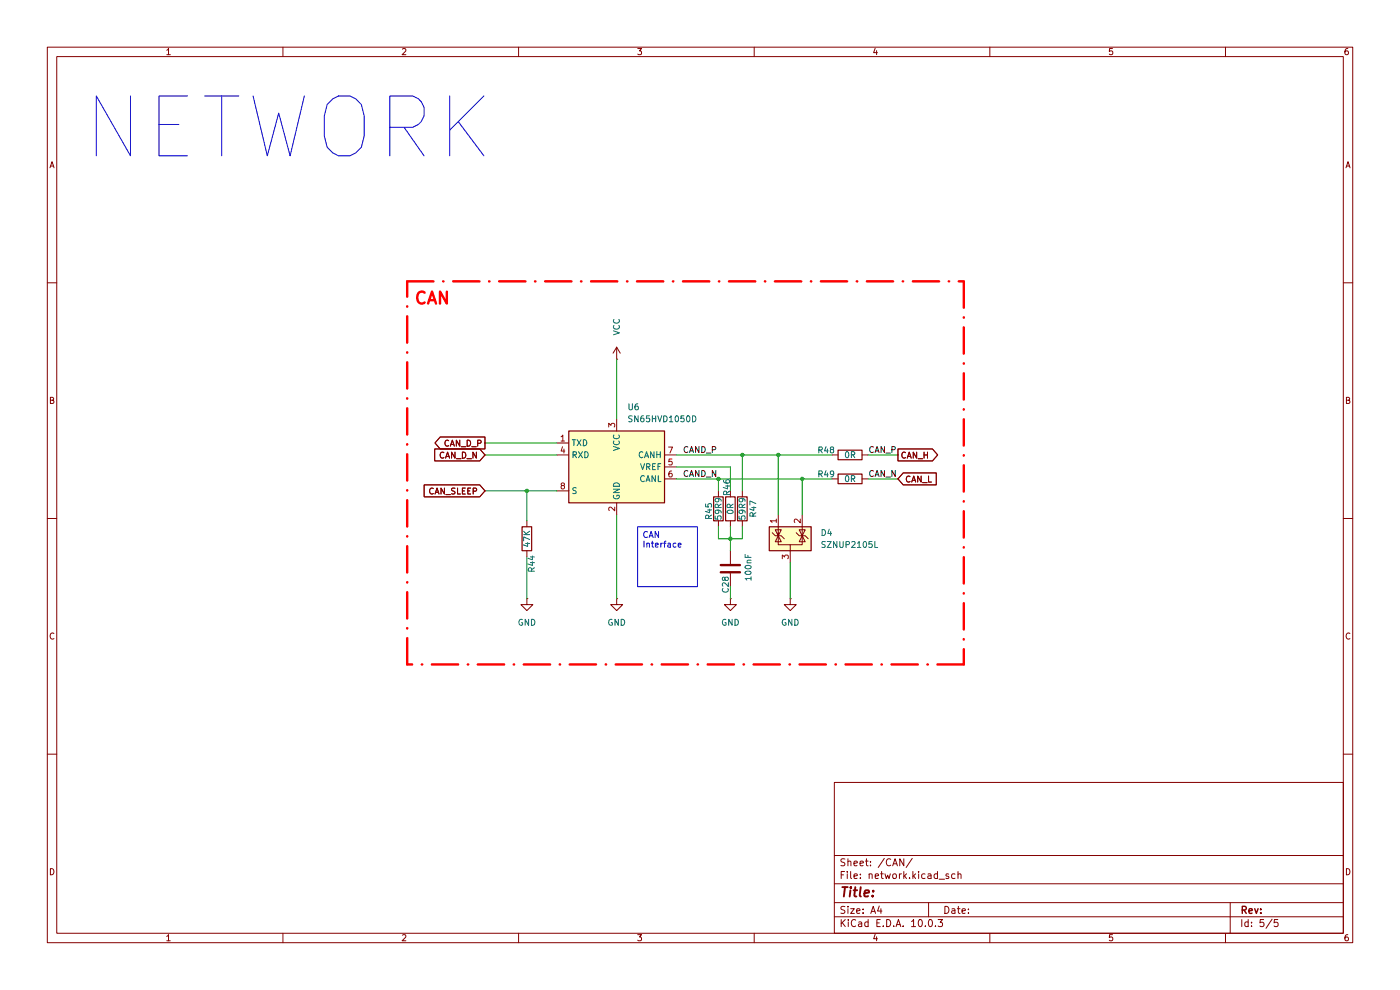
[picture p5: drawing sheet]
(kicad_sch
 (version 20260306)
 (generator "eeschema")
 (generator_version "10.0")
 (paper "A4")
 (lib_symbols
  (symbol "Device:C"
   (pin_numbers (hide yes))
   (pin_names
    (offset 0.254)) (exclude_from_sim no) (in_bom yes) (on_board yes)
   (in_pos_files yes)
   (duplicate_pin_numbers_are_jumpers no)
   (property "Reference" "C" (at 0.635 2.54 0) (show_name no) (do_not_autoplace no) (effects (font (size 1.27 1.27)) (justify left)))
   (property "Value" "C" (at 0.635 -2.54 0) (show_name no) (do_not_autoplace no) (effects (font (size 1.27 1.27)) (justify left)))
   (property "Footprint" "" (at 0.9652 -3.81 0) (show_name no) (do_not_autoplace no) (hide yes) (effects (font (size 1.27 1.27))))
   (property "Datasheet" "" (at 0 0 0) (show_name no) (do_not_autoplace no) (hide yes) (effects (font (size 1.27 1.27))))
   (property "Description" "Unpolarized capacitor" (at 0 0 0) (show_name no) (do_not_autoplace no) (hide yes) (effects (font (size 1.27 1.27))))
   (symbol "C_0_1"
    (polyline (pts (xy -2.032 0.762) (xy 2.032 0.762)) (stroke (width 0.508) (type default)) (fill (type none)))
    (polyline (pts (xy -2.032 -0.762) (xy 2.032 -0.762)) (stroke (width 0.508) (type default)) (fill (type none))))
   (symbol "C_1_1"
    (pin passive line (at 0 3.81 270) (length 2.794) (name "" (effects (font (size 1.27 1.27)))) (number "1" (effects (font (size 1.27 1.27)))))
    (pin passive line (at 0 -3.81 90) (length 2.794) (name "" (effects (font (size 1.27 1.27)))) (number "2" (effects (font (size 1.27 1.27))))))
   (embedded_fonts no))
  (symbol "Device:R"
   (pin_numbers (hide yes))
   (pin_names
    (offset 0)) (exclude_from_sim no) (in_bom yes) (on_board yes)
   (in_pos_files yes)
   (duplicate_pin_numbers_are_jumpers no)
   (property "Reference" "R" (at 2.032 0 90) (show_name no) (do_not_autoplace no) (effects (font (size 1.27 1.27))))
   (property "Value" "R" (at 0 0 90) (show_name no) (do_not_autoplace no) (effects (font (size 1.27 1.27))))
   (property "Footprint" "" (at -1.778 0 90) (show_name no) (do_not_autoplace no) (hide yes) (effects (font (size 1.27 1.27))))
   (property "Datasheet" "" (at 0 0 0) (show_name no) (do_not_autoplace no) (hide yes) (effects (font (size 1.27 1.27))))
   (property "Description" "Resistor" (at 0 0 0) (show_name no) (do_not_autoplace no) (hide yes) (effects (font (size 1.27 1.27))))
   (symbol "R_0_1"
    (rectangle (start -1.016 -2.54) (end 1.016 2.54) (stroke (width 0.254) (type default)) (fill (type none))))
   (symbol "R_1_1"
    (pin passive line (at 0 3.81 270) (length 1.27) (name "" (effects (font (size 1.27 1.27)))) (number "1" (effects (font (size 1.27 1.27)))))
    (pin passive line (at 0 -3.81 90) (length 1.27) (name "" (effects (font (size 1.27 1.27)))) (number "2" (effects (font (size 1.27 1.27))))))
   (embedded_fonts no))
  (symbol "Interface_CAN_LIN:SN65HVD1050D" (exclude_from_sim no) (in_bom yes) (on_board yes)
   (in_pos_files yes)
   (duplicate_pin_numbers_are_jumpers no)
   (property "Reference" "U" (at -8.89 8.89 0) (show_name no) (do_not_autoplace no) (effects (font (size 1.27 1.27)) (justify right)))
   (property "Value" "SN65HVD1050D" (at 1.27 8.89 0) (show_name no) (do_not_autoplace no) (effects (font (size 1.27 1.27)) (justify left)))
   (property "Footprint" "Package_SO:SOIC-8_3.9x4.9mm_P1.27mm" (at 0 -12.7 0) (show_name no) (do_not_autoplace no) (hide yes) (effects (font (size 1.27 1.27))))
   (property "Datasheet" "http://www.ti.com/lit/ds/symlink/sn65hvd1050.pdf" (at -2.54 10.16 0) (show_name no) (do_not_autoplace no) (hide yes) (effects (font (size 1.27 1.27))))
   (property "Description" "CAN Bus Transceiver, EMC optimised, 5.0V, 1Mbps, SOIC-8" (at 0 0 0) (show_name no) (do_not_autoplace no) (hide yes) (effects (font (size 1.27 1.27))))
   (symbol "SN65HVD1050D_0_1"
    (rectangle (start -10.16 7.62) (end 10.16 -7.62) (stroke (width 0.254) (type default)) (fill (type background))))
   (symbol "SN65HVD1050D_1_1"
    (pin input line (at -12.7 5.08 0) (length 2.54) (name "TXD" (effects (font (size 1.27 1.27)))) (number "1" (effects (font (size 1.27 1.27)))))
    (pin power_in line (at 0 -10.16 90) (length 2.54) (name "GND" (effects (font (size 1.27 1.27)))) (number "2" (effects (font (size 1.27 1.27)))))
    (pin power_in line (at 0 10.16 270) (length 2.54) (name "VCC" (effects (font (size 1.27 1.27)))) (number "3" (effects (font (size 1.27 1.27)))))
    (pin output line (at -12.7 2.54 0) (length 2.54) (name "RXD" (effects (font (size 1.27 1.27)))) (number "4" (effects (font (size 1.27 1.27)))))
    (pin passive line (at 12.7 0 180) (length 2.54) (name "VREF" (effects (font (size 1.27 1.27)))) (number "5" (effects (font (size 1.27 1.27)))))
    (pin bidirectional line (at 12.7 -2.54 180) (length 2.54) (name "CANL" (effects (font (size 1.27 1.27)))) (number "6" (effects (font (size 1.27 1.27)))))
    (pin bidirectional line (at 12.7 2.54 180) (length 2.54) (name "CANH" (effects (font (size 1.27 1.27)))) (number "7" (effects (font (size 1.27 1.27)))))
    (pin input line (at -12.7 -5.08 0) (length 2.54) (name "S" (effects (font (size 1.27 1.27)))) (number "8" (effects (font (size 1.27 1.27))))))
   (embedded_fonts no))
  (symbol "Power_Protection:SZNUP2105L"
   (pin_names (hide yes)) (exclude_from_sim no) (in_bom yes) (on_board yes)
   (in_pos_files yes)
   (duplicate_pin_numbers_are_jumpers no)
   (property "Reference" "D" (at 5.715 2.54 0) (show_name no) (do_not_autoplace no) (effects (font (size 1.27 1.27)) (justify left)))
   (property "Value" "SZNUP2105L" (at 5.715 0.635 0) (show_name no) (do_not_autoplace no) (effects (font (size 1.27 1.27)) (justify left)))
   (property "Footprint" "Package_TO_SOT_SMD:SOT-23" (at 5.715 -1.27 0) (show_name no) (do_not_autoplace no) (hide yes) (effects (font (size 1.27 1.27)) (justify left)))
   (property "Datasheet" "https://www.onsemi.com/pub_link/Collateral/NUP2105L-D.PDF" (at 3.175 3.175 0) (show_name no) (do_not_autoplace no) (hide yes) (effects (font (size 1.27 1.27))))
   (property "Description" "Dual Line CAN Bus Protector, 24Vrwm, Automotive Grade" (at 0 0 0) (show_name no) (do_not_autoplace no) (hide yes) (effects (font (size 1.27 1.27))))
   (symbol "SZNUP2105L_0_0"
    (pin passive line (at 0 -5.08 90) (length 2.54) (name "A" (effects (font (size 1.27 1.27)))) (number "3" (effects (font (size 1.27 1.27))))))
   (symbol "SZNUP2105L_0_1"
    (rectangle (start -4.445 2.54) (end 4.445 -2.54) (stroke (width 0.254) (type default)) (fill (type background)))
    (polyline (pts (xy -3.81 1.27) (xy -3.175 0.635) (xy -1.905 0.635) (xy -1.27 0)) (stroke (width 0) (type default)) (fill (type none)))
    (polyline (pts (xy -2.54 2.54) (xy -2.54 0.635)) (stroke (width 0) (type default)) (fill (type none)))
    (polyline (pts (xy -2.54 0.635) (xy -2.54 -1.27) (xy 2.54 -1.27) (xy 2.54 0.635)) (stroke (width 0) (type default)) (fill (type none)))
    (polyline (pts (xy -2.54 0.635) (xy -1.905 -0.635) (xy -3.175 -0.635) (xy -2.54 0.635)) (stroke (width 0) (type default)) (fill (type none)))
    (polyline (pts (xy -2.54 0.635) (xy -3.175 1.905) (xy -1.905 1.905) (xy -2.54 0.635) (xy -2.54 1.27)) (stroke (width 0) (type default)) (fill (type none)))
    (polyline (pts (xy 0 -1.27) (xy 0 -2.54)) (stroke (width 0) (type default)) (fill (type none)))
    (polyline (pts (xy 1.27 1.27) (xy 1.905 0.635) (xy 2.54 0.635) (xy 3.175 0.635) (xy 3.81 0)) (stroke (width 0) (type default)) (fill (type none)))
    (polyline (pts (xy 2.54 2.54) (xy 2.54 0.635)) (stroke (width 0) (type default)) (fill (type none)))
    (polyline (pts (xy 2.54 0.635) (xy 1.905 -0.635) (xy 3.175 -0.635) (xy 2.54 0.635)) (stroke (width 0) (type default)) (fill (type none)))
    (polyline (pts (xy 2.54 0.635) (xy 3.175 1.905) (xy 1.905 1.905) (xy 2.54 0.635)) (stroke (width 0) (type default)) (fill (type none))))
   (symbol "SZNUP2105L_1_1"
    (pin passive line (at -2.54 5.08 270) (length 2.54) (name "K" (effects (font (size 1.27 1.27)))) (number "1" (effects (font (size 1.27 1.27)))))
    (pin passive line (at 2.54 5.08 270) (length 2.54) (name "K" (effects (font (size 1.27 1.27)))) (number "2" (effects (font (size 1.27 1.27))))))
   (embedded_fonts no))
  (symbol "power:+3V3"
   (power global)
   (pin_numbers (hide yes))
   (pin_names
    (offset 0) (hide yes)) (exclude_from_sim no) (in_bom yes) (on_board yes)
   (in_pos_files yes)
   (duplicate_pin_numbers_are_jumpers no)
   (property "Reference" "#PWR" (at 0 -3.81 0) (show_name no) (do_not_autoplace no) (hide yes) (effects (font (size 1.27 1.27))))
   (property "Value" "+3V3" (at 0 3.556 0) (show_name no) (do_not_autoplace no) (effects (font (size 1.27 1.27))))
   (property "Footprint" "" (at 0 0 0) (show_name no) (do_not_autoplace no) (hide yes) (effects (font (size 1.27 1.27))))
   (property "Datasheet" "" (at 0 0 0) (show_name no) (do_not_autoplace no) (hide yes) (effects (font (size 1.27 1.27))))
   (property "Description" "Power symbol creates a global label with name \"+3V3\"" (at 0 0 0) (show_name no) (do_not_autoplace no) (hide yes) (effects (font (size 1.27 1.27))))
   (symbol "+3V3_0_1"
    (polyline (pts (xy -0.762 1.27) (xy 0 2.54)) (stroke (width 0) (type default)) (fill (type none)))
    (polyline (pts (xy 0 2.54) (xy 0.762 1.27)) (stroke (width 0) (type default)) (fill (type none)))
    (polyline (pts (xy 0 0) (xy 0 2.54)) (stroke (width 0) (type default)) (fill (type none))))
   (symbol "+3V3_1_1"
    (pin power_in line (at 0 0 90) (length 0) (name "" (effects (font (size 1.27 1.27)))) (number "1" (effects (font (size 1.27 1.27))))))
   (embedded_fonts no))
  (symbol "power:GND"
   (power global)
   (pin_numbers (hide yes))
   (pin_names
    (offset 0) (hide yes)) (exclude_from_sim no) (in_bom yes) (on_board yes)
   (in_pos_files yes)
   (duplicate_pin_numbers_are_jumpers no)
   (property "Reference" "#PWR" (at 0 -6.35 0) (show_name no) (do_not_autoplace no) (hide yes) (effects (font (size 1.27 1.27))))
   (property "Value" "GND" (at 0 -3.81 0) (show_name no) (do_not_autoplace no) (effects (font (size 1.27 1.27))))
   (property "Footprint" "" (at 0 0 0) (show_name no) (do_not_autoplace no) (hide yes) (effects (font (size 1.27 1.27))))
   (property "Datasheet" "" (at 0 0 0) (show_name no) (do_not_autoplace no) (hide yes) (effects (font (size 1.27 1.27))))
   (property "Description" "Power symbol creates a global label with name \"GND\" , ground" (at 0 0 0) (show_name no) (do_not_autoplace no) (hide yes) (effects (font (size 1.27 1.27))))
   (symbol "GND_0_1"
    (polyline (pts (xy 0 0) (xy 0 -1.27) (xy 1.27 -1.27) (xy 0 -2.54) (xy -1.27 -1.27) (xy 0 -1.27)) (stroke (width 0) (type default)) (fill (type none))))
   (symbol "GND_1_1"
    (pin power_in line (at 0 0 270) (length 0) (name "" (effects (font (size 1.27 1.27)))) (number "1" (effects (font (size 1.27 1.27))))))
   (embedded_fonts no)))
 (rectangle
  (start 86.36 59.69)
  (end 204.47 140.97)
  (stroke (width 0.508) (type dash_dot) (color 255 0 0 1))
  (fill (type none)))
 (text "NETWORK\n"
  (exclude_from_sim no)
  (at 61.214 27.432 0)
  (effects (font (size 12.7 12.7) (color 0 0 255 1))))
 (text "CAN"
  (exclude_from_sim no)
  (at 91.694 63.5 0)
  (effects (font (size 2.54 2.54) (thickness 0.508)
    (bold yes) (color 255 0 0 1))))
 (text_box "CAN Interface"
  (exclude_from_sim no)
  (at 135.255 111.76 0)
  (size 12.7 12.7)
  (margins 0.9525 0.9525 0.9525 0.9525)
  (stroke (width 0) (type default))
  (fill (type none))
  (effects (font (size 1.27 1.27)) (justify left top)))
 (junction
  (at 170.18 101.6)
  (diameter 0)
  (color 0 0 0 0))
 (junction
  (at 152.4 101.6)
  (diameter 0)
  (color 0 0 0 0))
 (junction
  (at 165.1 96.52)
  (diameter 0)
  (color 0 0 0 0))
 (junction
  (at 154.94 114.3)
  (diameter 0)
  (color 0 0 0 0))
 (junction
  (at 111.76 104.14)
  (diameter 0)
  (color 0 0 0 0))
 (junction
  (at 157.48 96.52)
  (diameter 0)
  (color 0 0 0 0))
 (wire
  (pts (xy 157.48 111.76) (xy 157.48 114.3))
  (stroke (width 0) (type default)))
 (wire
  (pts (xy 184.15 96.52) (xy 190.5 96.52))
  (stroke (width 0) (type default)))
 (wire
  (pts (xy 102.87 96.52) (xy 118.11 96.52))
  (stroke (width 0) (type default)))
 (wire
  (pts (xy 170.18 101.6) (xy 176.53 101.6))
  (stroke (width 0) (type default)))
 (wire
  (pts (xy 130.81 109.22) (xy 130.81 127))
  (stroke (width 0) (type default)))
 (wire
  (pts (xy 167.64 119.38) (xy 167.64 127))
  (stroke (width 0) (type default)))
 (wire
  (pts (xy 154.94 111.76) (xy 154.94 114.3))
  (stroke (width 0) (type default)))
 (wire
  (pts (xy 102.87 93.98) (xy 118.11 93.98))
  (stroke (width 0) (type default)))
 (wire
  (pts (xy 111.76 110.49) (xy 111.76 104.14))
  (stroke (width 0) (type default)))
 (wire
  (pts (xy 184.15 101.6) (xy 190.5 101.6))
  (stroke (width 0) (type default)))
 (wire
  (pts (xy 130.81 76.2) (xy 130.81 88.9))
  (stroke (width 0) (type default)))
 (wire
  (pts (xy 152.4 114.3) (xy 154.94 114.3))
  (stroke (width 0) (type default)))
 (wire
  (pts (xy 165.1 96.52) (xy 176.53 96.52))
  (stroke (width 0) (type default)))
 (wire
  (pts (xy 157.48 96.52) (xy 165.1 96.52))
  (stroke (width 0) (type default)))
 (wire
  (pts (xy 152.4 101.6) (xy 152.4 104.14))
  (stroke (width 0) (type default)))
 (wire
  (pts (xy 111.76 127) (xy 111.76 118.11))
  (stroke (width 0) (type default)))
 (wire
  (pts (xy 157.48 96.52) (xy 157.48 104.14))
  (stroke (width 0) (type default)))
 (wire
  (pts (xy 165.1 96.52) (xy 165.1 109.22))
  (stroke (width 0) (type default)))
 (wire
  (pts (xy 111.76 104.14) (xy 118.11 104.14))
  (stroke (width 0) (type default)))
 (wire
  (pts (xy 143.51 99.06) (xy 154.94 99.06))
  (stroke (width 0) (type default)))
 (wire
  (pts (xy 152.4 101.6) (xy 170.18 101.6))
  (stroke (width 0) (type default)))
 (wire
  (pts (xy 152.4 111.76) (xy 152.4 114.3))
  (stroke (width 0) (type default)))
 (wire
  (pts (xy 143.51 96.52) (xy 157.48 96.52))
  (stroke (width 0) (type default)))
 (wire
  (pts (xy 102.87 104.14) (xy 111.76 104.14))
  (stroke (width 0) (type default)))
 (wire
  (pts (xy 154.94 116.84) (xy 154.94 114.3))
  (stroke (width 0) (type default)))
 (wire
  (pts (xy 143.51 101.6) (xy 152.4 101.6))
  (stroke (width 0) (type default)))
 (wire
  (pts (xy 157.48 114.3) (xy 154.94 114.3))
  (stroke (width 0) (type default)))
 (wire
  (pts (xy 154.94 124.46) (xy 154.94 127))
  (stroke (width 0) (type default)))
 (wire
  (pts (xy 154.94 99.06) (xy 154.94 104.14))
  (stroke (width 0) (type default)))
 (wire
  (pts (xy 170.18 101.6) (xy 170.18 109.22))
  (stroke (width 0) (type default)))
 (label "CAN_P"
  (at 184.15 96.52 0)
  (effects (font (size 1.27 1.27)) (justify left bottom)))
 (label "CAN_N"
  (at 184.15 101.6 0)
  (effects (font (size 1.27 1.27)) (justify left bottom)))
 (label "CAND_P"
  (at 144.78 96.52 0)
  (effects (font (size 1.27 1.27)) (justify left bottom)))
 (label "CAND_N"
  (at 144.78 101.6 0)
  (effects (font (size 1.27 1.27)) (justify left bottom)))
 (global_label "CAN_SLEEP"
  (shape input)
  (at 102.87 104.14 180)
  (fields_autoplaced yes)
  (effects (font (size 1.27 1.27)) (justify right))
  (property "Intersheetrefs" "${INTERSHEET_REFS}" (at 89.4225 104.14 0) (hide yes) (show_name no) (do_not_autoplace no) (effects (font (size 1.27 1.27)) (justify right))))
 (global_label "CAN_L"
  (shape input)
  (at 190.5 101.6 0)
  (fields_autoplaced yes)
  (effects (font (size 1.27 1.27)) (justify left))
  (property "Intersheetrefs" "${INTERSHEET_REFS}" (at 199.17 101.6 0) (hide yes) (show_name no) (do_not_autoplace no) (effects (font (size 1.27 1.27)) (justify left))))
 (global_label "CAN_H"
  (shape output)
  (at 190.5 96.52 0)
  (fields_autoplaced yes)
  (effects (font (size 1.27 1.27)) (justify left))
  (property "Intersheetrefs" "${INTERSHEET_REFS}" (at 199.4724 96.52 0) (hide yes) (show_name no) (do_not_autoplace no) (effects (font (size 1.27 1.27)) (justify left))))
 (global_label "CAN_D_N"
  (shape input)
  (at 102.87 96.52 180)
  (fields_autoplaced yes)
  (effects (font (size 1.27 1.27)) (justify right))
  (property "Intersheetrefs" "${INTERSHEET_REFS}" (at 91.66 96.52 0) (hide yes) (show_name no) (do_not_autoplace no) (effects (font (size 1.27 1.27)) (justify right))))
 (global_label "CAN_D_P"
  (shape output)
  (at 102.87 93.98 180)
  (fields_autoplaced yes)
  (effects (font (size 1.27 1.27)) (justify right))
  (property "Intersheetrefs" "${INTERSHEET_REFS}" (at 91.7205 93.98 0) (hide yes) (show_name no) (do_not_autoplace no) (effects (font (size 1.27 1.27)) (justify right))))
 (symbol
  (lib_id "Device:C")
  (at 154.94 120.65 0)
  (unit 1)
  (body_style 1)
  (exclude_from_sim no)
  (in_bom yes)
  (on_board yes)
  (in_pos_files yes)
  (dnp no)
  (property "Reference" "C28" (at 153.924 125.984 90) (show_name no) (do_not_autoplace no) (effects (font (size 1.27 1.27)) (justify left)))
  (property "Value" "100nF" (at 158.75 123.444 90) (show_name no) (do_not_autoplace no) (effects (font (size 1.27 1.27)) (justify left)))
  (property "Footprint" "Capacitor_SMD:C_0603_1608Metric_Pad1.08x0.95mm_HandSolder" (at 155.9052 124.46 0) (hide yes) (show_name no) (do_not_autoplace no) (effects (font (size 1.27 1.27))))
  (property "Datasheet" "" (at 154.94 120.65 0) (hide yes) (show_name no) (do_not_autoplace no) (effects (font (size 1.27 1.27))))
  (property "Description" "Unpolarized capacitor" (at 154.94 120.65 0) (hide yes) (show_name no) (do_not_autoplace no) (effects (font (size 1.27 1.27))))
  (pin "1")
  (pin "2"))
 (symbol
  (lib_id "Device:R")
  (at 152.4 107.95 180)
  (unit 1)
  (body_style 1)
  (exclude_from_sim no)
  (in_bom yes)
  (on_board yes)
  (in_pos_files yes)
  (dnp no)
  (property "Reference" "R45" (at 150.368 108.458 90) (show_name no) (do_not_autoplace no) (effects (font (size 1.27 1.27))))
  (property "Value" "59R9" (at 152.4 107.95 90) (show_name no) (do_not_autoplace no) (effects (font (size 1.27 1.27))))
  (property "Footprint" "Resistor_SMD:R_0603_1608Metric_Pad0.98x0.95mm_HandSolder" (at 154.178 107.95 90) (hide yes) (show_name no) (do_not_autoplace no) (effects (font (size 1.27 1.27))))
  (property "Datasheet" "" (at 152.4 107.95 0) (hide yes) (show_name no) (do_not_autoplace no) (effects (font (size 1.27 1.27))))
  (property "Description" "Resistor" (at 152.4 107.95 0) (hide yes) (show_name no) (do_not_autoplace no) (effects (font (size 1.27 1.27))))
  (pin "1")
  (pin "2"))
 (symbol
  (lib_id "Device:R")
  (at 157.48 107.95 180)
  (unit 1)
  (body_style 1)
  (exclude_from_sim no)
  (in_bom yes)
  (on_board yes)
  (in_pos_files yes)
  (dnp no)
  (property "Reference" "R47" (at 159.766 107.95 90) (show_name no) (do_not_autoplace no) (effects (font (size 1.27 1.27))))
  (property "Value" "59R9" (at 157.48 107.95 90) (show_name no) (do_not_autoplace no) (effects (font (size 1.27 1.27))))
  (property "Footprint" "Resistor_SMD:R_0603_1608Metric_Pad0.98x0.95mm_HandSolder" (at 159.258 107.95 90) (hide yes) (show_name no) (do_not_autoplace no) (effects (font (size 1.27 1.27))))
  (property "Datasheet" "" (at 157.48 107.95 0) (hide yes) (show_name no) (do_not_autoplace no) (effects (font (size 1.27 1.27))))
  (property "Description" "Resistor" (at 157.48 107.95 0) (hide yes) (show_name no) (do_not_autoplace no) (effects (font (size 1.27 1.27))))
  (pin "1")
  (pin "2"))
 (symbol
  (lib_id "power:GND")
  (at 130.81 127 0)
  (unit 1)
  (body_style 1)
  (exclude_from_sim no)
  (in_bom yes)
  (on_board yes)
  (in_pos_files yes)
  (dnp no)
  (fields_autoplaced yes)
  (property "Reference" "#PWR057" (at 130.81 133.35 0) (hide yes) (show_name no) (do_not_autoplace no) (effects (font (size 1.27 1.27))))
  (property "Value" "GND" (at 130.81 132.08 0) (show_name no) (do_not_autoplace no) (effects (font (size 1.27 1.27))))
  (property "Footprint" "" (at 130.81 127 0) (hide yes) (show_name no) (do_not_autoplace no) (effects (font (size 1.27 1.27))))
  (property "Datasheet" "" (at 130.81 127 0) (hide yes) (show_name no) (do_not_autoplace no) (effects (font (size 1.27 1.27))))
  (property "Description" "Power symbol creates a global label with name \"GND\" , ground" (at 130.81 127 0) (hide yes) (show_name no) (do_not_autoplace no) (effects (font (size 1.27 1.27))))
  (pin "1"))
 (symbol
  (lib_id "Device:R")
  (at 111.76 114.3 0)
  (unit 1)
  (body_style 1)
  (exclude_from_sim no)
  (in_bom yes)
  (on_board yes)
  (in_pos_files yes)
  (dnp no)
  (property "Reference" "R44" (at 112.776 119.634 90) (show_name no) (do_not_autoplace no) (effects (font (size 1.27 1.27))))
  (property "Value" "47K" (at 111.76 114.3 90) (show_name no) (do_not_autoplace no) (effects (font (size 1.27 1.27))))
  (property "Footprint" "Resistor_SMD:R_0603_1608Metric_Pad0.98x0.95mm_HandSolder" (at 109.982 114.3 90) (hide yes) (show_name no) (do_not_autoplace no) (effects (font (size 1.27 1.27))))
  (property "Datasheet" "" (at 111.76 114.3 0) (hide yes) (show_name no) (do_not_autoplace no) (effects (font (size 1.27 1.27))))
  (property "Description" "Resistor" (at 111.76 114.3 0) (hide yes) (show_name no) (do_not_autoplace no) (effects (font (size 1.27 1.27))))
  (pin "1")
  (pin "2"))
 (symbol
  (lib_id "power:+3V3")
  (at 130.81 76.2 0)
  (unit 1)
  (body_style 1)
  (exclude_from_sim no)
  (in_bom yes)
  (on_board yes)
  (in_pos_files yes)
  (dnp no)
  (property "Reference" "#PWR056" (at 130.81 80.01 0) (hide yes) (show_name no) (do_not_autoplace no) (effects (font (size 1.27 1.27))))
  (property "Value" "VCC" (at 130.81 69.342 90) (show_name no) (do_not_autoplace no) (effects (font (size 1.27 1.27))))
  (property "Footprint" "" (at 130.81 76.2 0) (hide yes) (show_name no) (do_not_autoplace no) (effects (font (size 1.27 1.27))))
  (property "Datasheet" "" (at 130.81 76.2 0) (hide yes) (show_name no) (do_not_autoplace no) (effects (font (size 1.27 1.27))))
  (property "Description" "Power symbol creates a global label with name \"+3V3\"" (at 130.81 76.2 0) (hide yes) (show_name no) (do_not_autoplace no) (effects (font (size 1.27 1.27))))
  (pin "1"))
 (symbol
  (lib_id "power:GND")
  (at 167.64 127 0)
  (unit 1)
  (body_style 1)
  (exclude_from_sim no)
  (in_bom yes)
  (on_board yes)
  (in_pos_files yes)
  (dnp no)
  (fields_autoplaced yes)
  (property "Reference" "#PWR059" (at 167.64 133.35 0) (hide yes) (show_name no) (do_not_autoplace no) (effects (font (size 1.27 1.27))))
  (property "Value" "GND" (at 167.64 132.08 0) (show_name no) (do_not_autoplace no) (effects (font (size 1.27 1.27))))
  (property "Footprint" "" (at 167.64 127 0) (hide yes) (show_name no) (do_not_autoplace no) (effects (font (size 1.27 1.27))))
  (property "Datasheet" "" (at 167.64 127 0) (hide yes) (show_name no) (do_not_autoplace no) (effects (font (size 1.27 1.27))))
  (property "Description" "Power symbol creates a global label with name \"GND\" , ground" (at 167.64 127 0) (hide yes) (show_name no) (do_not_autoplace no) (effects (font (size 1.27 1.27))))
  (pin "1"))
 (symbol
  (lib_id "Device:R")
  (at 154.94 107.95 0)
  (unit 1)
  (body_style 1)
  (exclude_from_sim no)
  (in_bom yes)
  (on_board yes)
  (in_pos_files yes)
  (dnp no)
  (property "Reference" "R46" (at 154.178 103.378 90) (show_name no) (do_not_autoplace no) (effects (font (size 1.27 1.27))))
  (property "Value" "0R" (at 154.94 107.95 90) (show_name no) (do_not_autoplace no) (effects (font (size 1.27 1.27))))
  (property "Footprint" "Resistor_SMD:R_0603_1608Metric_Pad0.98x0.95mm_HandSolder" (at 153.162 107.95 90) (hide yes) (show_name no) (do_not_autoplace no) (effects (font (size 1.27 1.27))))
  (property "Datasheet" "" (at 154.94 107.95 0) (hide yes) (show_name no) (do_not_autoplace no) (effects (font (size 1.27 1.27))))
  (property "Description" "Resistor" (at 154.94 107.95 0) (hide yes) (show_name no) (do_not_autoplace no) (effects (font (size 1.27 1.27))))
  (pin "1")
  (pin "2"))
 (symbol
  (lib_id "Interface_CAN_LIN:SN65HVD1050D")
  (at 130.81 99.06 0)
  (unit 1)
  (body_style 1)
  (exclude_from_sim no)
  (in_bom yes)
  (on_board yes)
  (in_pos_files yes)
  (dnp no)
  (fields_autoplaced yes)
  (property "Reference" "U6" (at 133.0041 86.36 0) (show_name no) (do_not_autoplace no) (effects (font (size 1.27 1.27)) (justify left)))
  (property "Value" "SN65HVD1050D" (at 133.0041 88.9 0) (show_name no) (do_not_autoplace no) (effects (font (size 1.27 1.27)) (justify left)))
  (property "Footprint" "Package_SO:SOIC-8_3.9x4.9mm_P1.27mm" (at 130.81 111.76 0) (hide yes) (show_name no) (do_not_autoplace no) (effects (font (size 1.27 1.27))))
  (property "Datasheet" "http://www.ti.com/lit/ds/symlink/sn65hvd1050.pdf" (at 128.27 88.9 0) (hide yes) (show_name no) (do_not_autoplace no) (effects (font (size 1.27 1.27))))
  (property "Description" "CAN Bus Transceiver, EMC optimised, 5.0V, 1Mbps, SOIC-8" (at 130.81 99.06 0) (hide yes) (show_name no) (do_not_autoplace no) (effects (font (size 1.27 1.27))))
  (pin "2")
  (pin "1")
  (pin "5")
  (pin "6")
  (pin "4")
  (pin "3")
  (pin "7")
  (pin "8"))
 (symbol
  (lib_id "power:GND")
  (at 111.76 127 0)
  (unit 1)
  (body_style 1)
  (exclude_from_sim no)
  (in_bom yes)
  (on_board yes)
  (in_pos_files yes)
  (dnp no)
  (fields_autoplaced yes)
  (property "Reference" "#PWR055" (at 111.76 133.35 0) (hide yes) (show_name no) (do_not_autoplace no) (effects (font (size 1.27 1.27))))
  (property "Value" "GND" (at 111.76 132.08 0) (show_name no) (do_not_autoplace no) (effects (font (size 1.27 1.27))))
  (property "Footprint" "" (at 111.76 127 0) (hide yes) (show_name no) (do_not_autoplace no) (effects (font (size 1.27 1.27))))
  (property "Datasheet" "" (at 111.76 127 0) (hide yes) (show_name no) (do_not_autoplace no) (effects (font (size 1.27 1.27))))
  (property "Description" "Power symbol creates a global label with name \"GND\" , ground" (at 111.76 127 0) (hide yes) (show_name no) (do_not_autoplace no) (effects (font (size 1.27 1.27))))
  (pin "1"))
 (symbol
  (lib_id "Power_Protection:SZNUP2105L")
  (at 167.64 114.3 0)
  (unit 1)
  (body_style 1)
  (exclude_from_sim no)
  (in_bom yes)
  (on_board yes)
  (in_pos_files yes)
  (dnp no)
  (fields_autoplaced yes)
  (property "Reference" "D4" (at 173.99 113.0299 0) (show_name no) (do_not_autoplace no) (effects (font (size 1.27 1.27)) (justify left)))
  (property "Value" "SZNUP2105L" (at 173.99 115.5699 0) (show_name no) (do_not_autoplace no) (effects (font (size 1.27 1.27)) (justify left)))
  (property "Footprint" "Package_TO_SOT_SMD:SOT-23" (at 173.355 115.57 0) (hide yes) (show_name no) (do_not_autoplace no) (effects (font (size 1.27 1.27)) (justify left)))
  (property "Datasheet" "https://www.onsemi.com/pub_link/Collateral/NUP2105L-D.PDF" (at 170.815 111.125 0) (hide yes) (show_name no) (do_not_autoplace no) (effects (font (size 1.27 1.27))))
  (property "Description" "Dual Line CAN Bus Protector, 24Vrwm, Automotive Grade" (at 167.64 114.3 0) (hide yes) (show_name no) (do_not_autoplace no) (effects (font (size 1.27 1.27))))
  (pin "3")
  (pin "1")
  (pin "2"))
 (symbol
  (lib_id "Device:R")
  (at 180.34 101.6 270)
  (unit 1)
  (body_style 1)
  (exclude_from_sim no)
  (in_bom yes)
  (on_board yes)
  (in_pos_files yes)
  (dnp no)
  (property "Reference" "R49" (at 175.26 100.584 90) (show_name no) (do_not_autoplace no) (effects (font (size 1.27 1.27))))
  (property "Value" "0R" (at 180.34 101.6 90) (show_name no) (do_not_autoplace no) (effects (font (size 1.27 1.27))))
  (property "Footprint" "Resistor_SMD:R_0603_1608Metric_Pad0.98x0.95mm_HandSolder" (at 180.34 99.822 90) (hide yes) (show_name no) (do_not_autoplace no) (effects (font (size 1.27 1.27))))
  (property "Datasheet" "" (at 180.34 101.6 0) (hide yes) (show_name no) (do_not_autoplace no) (effects (font (size 1.27 1.27))))
  (property "Description" "Resistor" (at 180.34 101.6 0) (hide yes) (show_name no) (do_not_autoplace no) (effects (font (size 1.27 1.27))))
  (pin "1")
  (pin "2"))
 (symbol
  (lib_id "power:GND")
  (at 154.94 127 0)
  (unit 1)
  (body_style 1)
  (exclude_from_sim no)
  (in_bom yes)
  (on_board yes)
  (in_pos_files yes)
  (dnp no)
  (fields_autoplaced yes)
  (property "Reference" "#PWR058" (at 154.94 133.35 0) (hide yes) (show_name no) (do_not_autoplace no) (effects (font (size 1.27 1.27))))
  (property "Value" "GND" (at 154.94 132.08 0) (show_name no) (do_not_autoplace no) (effects (font (size 1.27 1.27))))
  (property "Footprint" "" (at 154.94 127 0) (hide yes) (show_name no) (do_not_autoplace no) (effects (font (size 1.27 1.27))))
  (property "Datasheet" "" (at 154.94 127 0) (hide yes) (show_name no) (do_not_autoplace no) (effects (font (size 1.27 1.27))))
  (property "Description" "Power symbol creates a global label with name \"GND\" , ground" (at 154.94 127 0) (hide yes) (show_name no) (do_not_autoplace no) (effects (font (size 1.27 1.27))))
  (pin "1"))
 (symbol
  (lib_id "Device:R")
  (at 180.34 96.52 270)
  (unit 1)
  (body_style 1)
  (exclude_from_sim no)
  (in_bom yes)
  (on_board yes)
  (in_pos_files yes)
  (dnp no)
  (property "Reference" "R48" (at 175.26 95.504 90) (show_name no) (do_not_autoplace no) (effects (font (size 1.27 1.27))))
  (property "Value" "0R" (at 180.34 96.52 90) (show_name no) (do_not_autoplace no) (effects (font (size 1.27 1.27))))
  (property "Footprint" "Resistor_SMD:R_0603_1608Metric_Pad0.98x0.95mm_HandSolder" (at 180.34 94.742 90) (hide yes) (show_name no) (do_not_autoplace no) (effects (font (size 1.27 1.27))))
  (property "Datasheet" "" (at 180.34 96.52 0) (hide yes) (show_name no) (do_not_autoplace no) (effects (font (size 1.27 1.27))))
  (property "Description" "Resistor" (at 180.34 96.52 0) (hide yes) (show_name no) (do_not_autoplace no) (effects (font (size 1.27 1.27))))
  (pin "1")
  (pin "2")))
